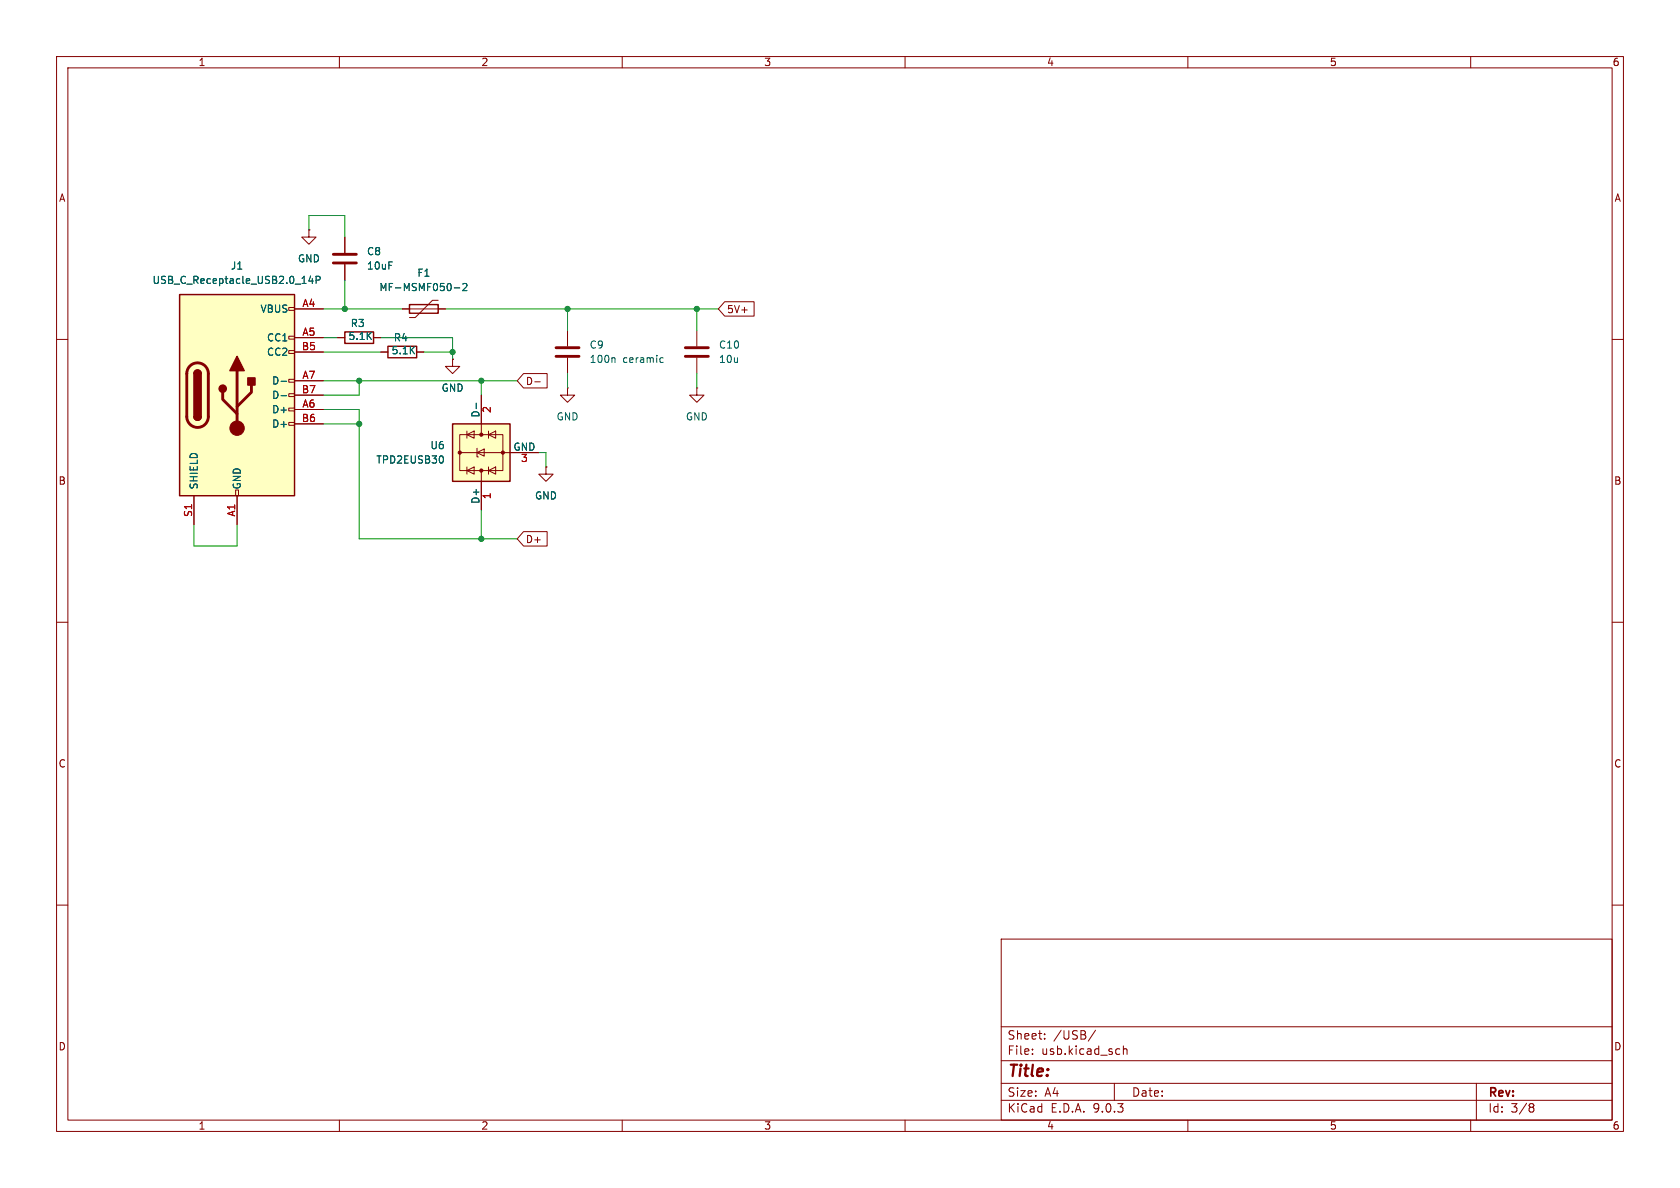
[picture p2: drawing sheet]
<svg xmlns="http://www.w3.org/2000/svg" width="297mm" height="210mm" viewBox="0 0 297 210" stroke-linecap="round" stroke-linejoin="round" font-family="sans-serif">
<g fill="none" stroke="#840000" stroke-width=".18">
<path d="M10 10h277v190h-277zM12 12h273v186h-273zM60 10v2M110 10v2M160 10v2M210 10v2M260 10v2M59.7 59.7h1.3M61 41.9v2.8M61 46.7v2.8M66 59.7h1.3M10 60h2"/>
<path d="M67.3 62.2h1.3M73.7 62.2h1.2M80 63.5v1.3h1.3l-1.3 1.2-1.3-1.2h1.3M80 63.5h.1M285 60h2M96.5 82.6v1.2h1.3l-1.3 1.3-1.3-1.3h1.3M96.5 82.6h.1M10 110h2M285 110h2M10 160h2M177 166h108v32h-108zM285 160h2"/>
<path d="M60 198v2M110 198v2M160 198v2M177 194.5h108M177 191.5h108M177 187.5h108M177 181.5h108M182.5 186.3v.1M182.5 185.5v.1M184.7 183.6v.1M184.7 182.8v.1M193.7 182.1l-1.3 2"/>
<path d="M197 191.5v3M197.8 185.4l.2 .1M198 186.3l-.2 .1M198.6 184.9v1.5M198.6 185.5l.2-.1 .4 .1v.9M210 198v2M260 198v2M261 191.5v6.5M270.6 195.1l.4 .1 .2 .2-.3 .3M270.6 195.7h.3M270.9 195.7l.2 .2 .1 .4-.2 .2-.4 .1"/>
</g>
<path d="M61 58.7h5v2h-5zM68.6 61.2h5.1v2h-5.1z" fill="none" stroke="#840000" stroke-width=".25"/>
<path d="M58.9 45h4.1M58.9 46.5h4.1" fill="none" stroke="#840000" stroke-width=".51"/>
<path d="M80 74.9h10.2v10.2h-10.2z" fill="#ffffc2"/>
<path d="M80 74.9h10.2v10.2h-10.2z" fill="none" stroke="#840000" stroke-width=".25"/>
<g fill="none" stroke="#840000" stroke-width=".18">
<path d="M81.3 76.8h7.6v6.4h-7.6zM82.5 76.8l1.3-.6v1.3zM82.5 76.2v1.3M84.3 79.2v1.6h.3M85.1 69.9v6.9M86.4 76.8l1.2-.6v1.3zM86.4 76.2v1.3M123.2 68.6v1.3h1.3l-1.3 1.2-1.3-1.2h1.3M123.2 68.6h.1M81.3 80h13.9M82.5 83.2l1.3-.6v1.2zM82.5 82.6v1.2"/>
<path d="M84.3 80l1.3-.6v1.2zM85.1 83.2v7M86.4 83.2l1.2-.6v1.2zM86.4 82.6v1.2"/>
</g>
<g fill="#840000" stroke="#840000" stroke-width=".18">
<circle cx="85.1" cy="83.2" r=".28"/>
<circle cx="81.3" cy="80" r=".28"/>
<circle cx="88.9" cy="80" r=".28"/>
<circle cx="85.1" cy="76.8" r=".28"/>
</g>
<path d="M84.2 71.3v.9M78.3 80.7l.1 .4-.1 .6" fill="none" stroke="#006464" stroke-width=".18"/>
<path d="M31.7 52.1h20.4v35.5h-20.4z" fill="#ffffc2"/>
<g fill="none" stroke="#840000" stroke-width=".18">
<path d="M51.1 54.4h1v.5h-1zM51.1 59.4h1v.5h-1zM52.1 54.6h5M52.1 59.7h5M54.6 40.6v1.3h1.3l-1.3 1.3-1.3-1.3h1.3M54.6 40.6h.1M59.7 59.7h1.3M61 41.9v2.8M61 46.7v2.8M66 59.7h1.3M71.1 54.6h7.6M77.5 53.1h-1l-3.1 3h-1"/>
<path d="M100.3 58.4v2.8M123.2 58.4v2.8M128.1 53.3h5.2v2.6h-5.2l-1.1-1.3zM51.1 62h1v.5h-1zM51.1 67.1h1v.5h-1zM51.1 69.6h1v.5h-1zM51.1 72.1h1v.5h-1zM51.1 74.7h1v.5h-1zM52.1 62.2h5M52.1 67.3h5M52.1 69.9h5M52.1 72.4h5"/>
<path d="M52.1 74.9h5M67.3 62.2h1.3M73.7 62.2h1.2M80 63.5h.1M85.1 69.9v5M92.6 66h4.1v2.6h-4.1l-1.2-1.3zM94.5 67.5h1M100.3 68.6v1.3h1.3l-1.3 1.2-1.2-1.2h1.2M100.3 68.6h.1M100.3 63.2v2.8M123.2 63.2v2.8M34.3 87.6v5.1"/>
<path d="M41.7 86.6h.5v1h-.5zM41.9 87.6v5.1M85.1 85.1v5.1M90.2 80h5M92.6 94h4.1v2.5h-4.1l-1.2-1.2zM96.5 82.6h.1"/>
</g>
<path d="M31.7 52.1h20.4v35.5h-20.4zM72.4 53.8h5.1v1.6h-5.1zM34.3 66a.64 .64 0 0 1 .6-.6 .64 .64 0 0 1 .7 .6M34.3 73.7a.64 .64 0 0 0 .6 .6 .64 .64 0 0 0 .7-.6" fill="none" stroke="#840000" stroke-width=".25"/>
<path d="M33.6 64.7a1.9 1.9 0 0 1 2-.4 1.9 1.9 0 0 1 1.2 1.7v7.7a1.91 1.91 0 0 1-1.9 1.9 1.91 1.91 0 0 1-1.9-1.9v-7.8l.2-.6zM39.4 69.3v1.3l2.5 2.6M41.9 65.5v10.2M44.4 68.1v1.2l-2.5 2.6M98.3 61.5h4.1M98.3 63h4.1M121.2 61.5h4M121.2 63h4" fill="none" stroke="#840000" stroke-width=".51"/>
<g fill="#840000" stroke="#840000" stroke-width=".25">
<path d="M34.3 66h1.3v7.7h-1.3z"/>
<path d="M34.5 65.6a.64 .64 0 0 1 .7-.1 .64 .64 0 0 1 .4 .5h-1.3z"/>
<path d="M34.3 73.7h1.3a.64 .64 0 0 1-.7 .6 .64 .64 0 0 1-.6-.6z"/>
<path d="M41.9 63l1.3 2.5h-2.6z"/>
<path d="M43.8 66.8h1.3v1.3h-1.3z"/>
<circle cx="39.4" cy="68.7" r=".63"/>
</g>
<circle cx="41.9" cy="75.7" r="1.27" fill="#840000" stroke="#840000" stroke-width=".18"/>
<path d="M54.9 48.8l-.3 .9h.8M55.2 49.3v.8M55.9 49.5l.6-.1 .1-.1-.1-.3-.6-.2v1.3M80.3 50.9h1M81.8 50.2l.5-.1 .2 .4-.7 .9h.7M49.7 67.4h1M49.7 69.9h1M84.2 71.3v.9M108.5 63.2l.2 .2v.7M116.8 64h.5M116.8 63.3h.5M78.3 80.7l.1 .4-.1 .6" fill="none" stroke="#006464" stroke-width=".18"/>
<g fill="none" stroke="#009600" stroke-width=".18">
<path d="M54.6 40.6v-2.5h6.4v3.8M57.1 54.6h14M57.1 59.7h2.6M61 49.5v5.1M67.3 59.7h12.7v3.8M78.7 54.6h48.3M100.3 54.6v3.8M123.2 54.6v3.8M57.1 62.2h10.2M57.1 72.4h6.4v22.9h27.9M57.1 67.3h34.3M57.1 74.9h6.4"/>
<path d="M63.5 67.3v2.6h-6.4M74.9 62.2h5.1M85.1 67.3v2.6M100.3 66v2.6M123.2 66v2.6M34.3 92.7v3.8h7.6v-3.8M85.1 90.2v5.1M95.2 80h1.3v2.6"/>
</g>
<g fill="#009600" stroke="#009600" stroke-width=".18">
<circle cx="61" cy="54.6" r=".46"/>
<circle cx="63.5" cy="74.9" r=".46"/>
<circle cx="63.5" cy="67.3" r=".46"/>
<circle cx="100.3" cy="54.6" r=".46"/>
<circle cx="85.1" cy="95.3" r=".46"/>
<circle cx="80" cy="62.2" r=".46"/>
<circle cx="85.1" cy="67.3" r=".46"/>
<circle cx="123.2" cy="54.6" r=".46"/>
</g>
<text font-size="2.8" fill="#840000" x="178" y="190.9">Title:</text>
<g font-size="2.1" fill="#840000">
<text x="178" y="184">Sheet:</text>
<text x="186.2" y="184">/USB/</text>
<text x="178" y="186.7">File:</text>
<text x="184.1" y="186.7">usb.kicad_sch</text>
<text x="178" y="196.9">KiCad</text>
<text x="178" y="194.1">Size:</text>
<text x="184.7" y="194.1">A4</text>
<text x="185.7" y="196.9">E.D.A.</text>
<text x="193.3" y="196.9">9.0.3</text>
<text x="200" y="194.1">Date:</text>
<text x="263" y="194.3">Rev:</text>
<text x="263" y="196.9">Id:</text>
<text x="267.1" y="196.9">3/8</text>
</g>
<g font-size="1.8" fill="#840000">
<text x="35" y="11.9">1</text>
<text x="85" y="11.9">2</text>
<text x="135" y="11.9">3</text>
<text x="185" y="11.9">4</text>
<text x="235" y="11.9">5</text>
<text x="285" y="11.9">6</text>
<text x="10.3" y="35.9">A</text>
<text x="285.3" y="35.9">A</text>
<text x="128.4" y="55.6">5V+</text>
<text x="92.9" y="68.3">D-</text>
<text x="10.3" y="85.9">B</text>
<text x="285.3" y="85.9">B</text>
<text x="92.9" y="96.2">D+</text>
<text x="10.3" y="135.9">C</text>
<text x="285.3" y="135.9">C</text>
<text x="10.3" y="185.9">D</text>
<text x="285.3" y="185.9">D</text>
<text x="35" y="199.9">1</text>
<text x="85" y="199.9">2</text>
<text x="135" y="199.9">3</text>
<text x="185" y="199.9">4</text>
<text x="235" y="199.9">5</text>
<text x="285" y="199.9">6</text>
</g>
<g font-size="1.8" fill="#006464">
<text x="40.7" y="47.9">J1</text>
<text x="52.6" y="46.6">GND</text>
<text x="64.8" y="45.3">C8</text>
<text x="64.8" y="47.9">10uF</text>
<text x="26.9" y="50.4">USB_C_Receptacle_USB2.0_14P</text>
<text x="67" y="51.7">MF-MSMF050-2</text>
<text x="73.7" y="49.1">F1</text>
<text x="46" y="55.5">VBUS</text>
<text x="61.9" y="58">R3</text>
<text x="47.1" y="60.6">CC1</text>
<text x="47.1" y="63.1">CC2</text>
<text x="61.5" y="60.3">5.1K</text>
<text x="69.1" y="62.8">5.1K</text>
<text x="69.5" y="60.6">R4</text>
<text x="104.1" y="61.8">C9</text>
<text x="104.1" y="64.4">100n</text>
<text x="110.1" y="64.4">ceramic</text>
<text x="127" y="61.8">C10</text>
<text x="127" y="64.4">10u</text>
<text x="48" y="68.2">D-</text>
<text x="48" y="70.7">D-</text>
<text x="78" y="69.4">GND</text>
<text x="48" y="73.3">D+</text>
<text x="48" y="75.8">D+</text>
<text x="84.8" y="73.9" transform="rotate(-90 84.8 73.9)">D-</text>
<text x="98.3" y="74.5">GND</text>
<text x="121.2" y="74.5">GND</text>
<text x="66.4" y="82.1">TPD2EUSB30</text>
<text x="76" y="79.6">U6</text>
<text x="90.7" y="79.8">GND</text>
<text x="35.2" y="86.6" transform="rotate(-90 35.2 86.6)">SHIELD</text>
<text x="42.8" y="86.6" transform="rotate(-90 42.8 86.6)">GND</text>
<text x="84.8" y="89.2" transform="rotate(-90 84.8 89.2)">D+</text>
<text x="94.5" y="88.5">GND</text>
</g>
<g font-size="1.8" fill="#a90000">
<text x="53.4" y="54.4">A4</text>
<text x="53.4" y="59.4">A5</text>
<text x="53.3" y="62">B5</text>
<text x="53.3" y="69.6">B7</text>
<text x="53.4" y="67.1">A7</text>
<text x="53.3" y="74.7">B6</text>
<text x="53.4" y="72.1">A6</text>
<text x="87.1" y="73.1" transform="rotate(-90 87.1 73.1)">2</text>
<text x="92" y="82">3</text>
<text x="87.1" y="88.3" transform="rotate(-90 87.1 88.3)">1</text>
<text x="34" y="91.5" transform="rotate(-90 34 91.5)">S1</text>
<text x="41.7" y="91.4" transform="rotate(-90 41.7 91.4)">A1</text>
</g>
</svg>
